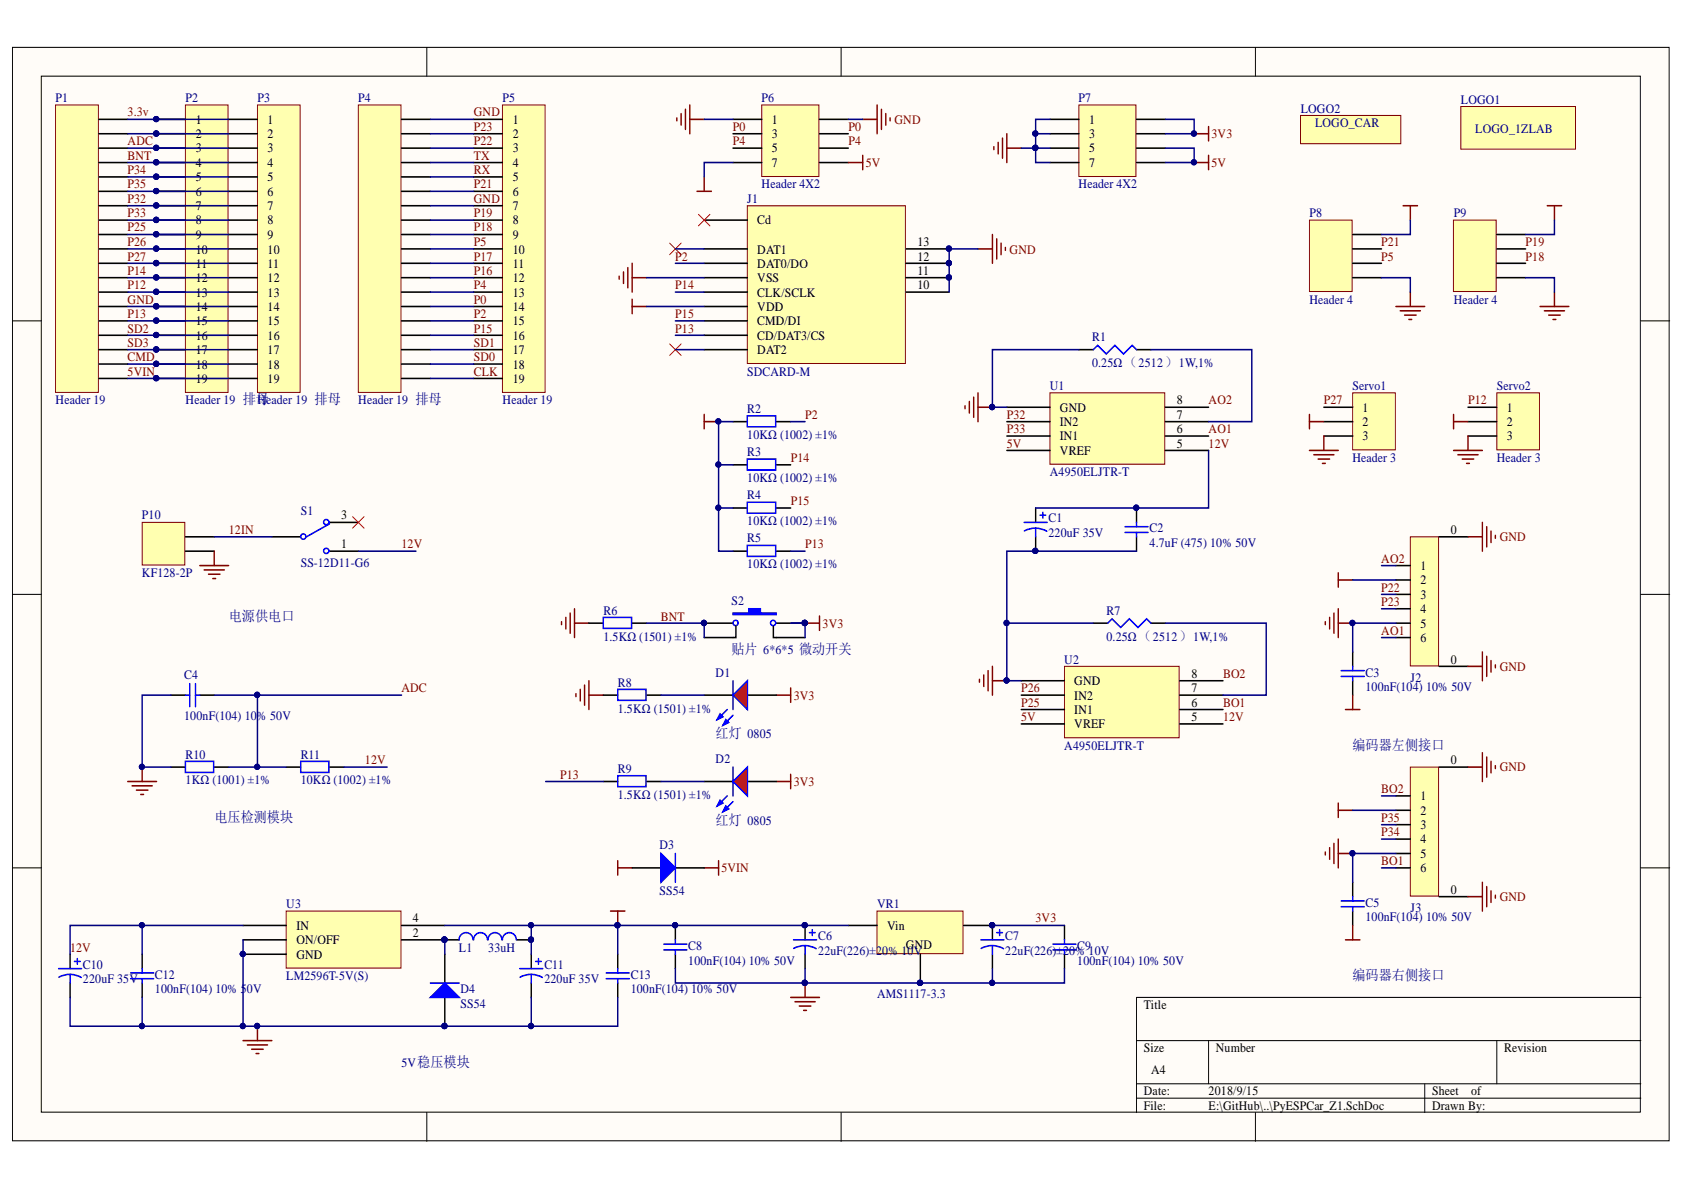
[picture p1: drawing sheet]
# Altium project PyESPCar_Z1.PrjPcb
1 sheet, 52 parts. Net scope: global (net labels, ports and power ports of the same name join across sheets).
Board file: PyESPCar_Z1.PcbDoc

## Sheet PyESPCar_Z1.SchDoc
size A4

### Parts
C1  220uF 35V  [CAPM8485X103N]
C2  4.7uF (475) 10% 50V  [1206_C]
C3  100nF(104) 10% 50V  [0805_C]
C4  100nF(104) 10% 50V  [0805_C]
C5  100nF(104) 10% 50V  [0805_C]
C6  22uF(226)±20% 10V  [CAP-3528]
C7  22uF(226)±20% 10V  [CAP-3528]
C8  100nF(104) 10% 50V  [0805_C]
C9  100nF(104) 10% 50V  [0805_C]
C10  220uF 35V  [CAPM8485X103N]
C11  220uF 35V  [CAPM8485X103N]
C12  100nF(104) 10% 50V  [0805_C]
C13  100nF(104) 10% 50V  [0805_C]
D1  红灯 0805  [0805_LED_S1]
D2  红灯 0805  [0805_LED_S1]
D3  SS54  [SMA(DO-214AC)_S1]
D4  SS54  [SMA(DO-214AC)_S1]
J1  SDCARD-M  [SDCARD-M]
J2  PH-PS-2.0-6  [PH-PS-2.0-6]  (value not drawn)
J3  PH-PS-2.0-6  [PH-PS-2.0-6]  (value not drawn)
L1  value 33uH  [CAPM100100X103N]  (hidden comment: 33uH ±20%)
LOGO1  LOGO_1ZLAB  [1ZLAB_LOGO]  (value not drawn)
LOGO2  LOGO_CAR  [car_logo]  (value not drawn)
P1  Header 19  [HDR1X19]
P2  Header 19 排母  [HDR1X19]
P3  Header 19 排母  [HDR1X19]
P4  Header 19 排母  [HDR1X19]
P5  Header 19  [HDR1X19]
P6  Header 4X2  [HDR2X4]
P7  Header 4X2  [HDR2X4]
P8  Header 4  [HDR1X4]
P9  Header 4  [HDR1X4]
P10  KF128-2P  [HDR2X1_D1]
R1  0.25Ω（2512）1W,1%  [2512]
R2  10KΩ (1002) ±1%  [0805_R]
R3  10KΩ (1002) ±1%  [0805_R]
R4  10KΩ (1002) ±1%  [0805_R]
R5  10KΩ (1002) ±1%  [0805_R]
R6  1.5KΩ (1501) ±1%  [0805_R]
R7  0.25Ω（2512）1W,1%  [2512]
R8  1.5KΩ (1501) ±1%  [0805_R]
R9  1.5KΩ (1501) ±1%  [0805_R]
R10  1KΩ (1001) ±1%  [0805_R]
R11  10KΩ (1002) ±1%  [0805_R]
S1  SS-12D11-G6  [SW-3]
S2  贴片 6*6*5 微动开关  [SW_PB4_A1]
Servo1  Header 3  [HDR1X3]
Servo2  Header 3  [HDR1X3]
U1  A4950ELJTR-T  [SOP-8_EP_150mil]
U2  A4950ELJTR-T  [SOP-8_EP_150mil]
U3  LM2596T-5V(S)  [TO-263-5]
VR1  AMS1117-3.3  [SOT-223]

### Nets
3V3: C3.2 C5.2 C7.1 C9.2 D1.A D2.A J1.4(VDD) J2.2 J3.2 P6.7 P7.2 P7.4 R2.1 R3.1 R4.1 R5.1 S2.2 S2.3 VR1.2(Vout)
5V: C6.1 C8.2 C11.1 C13.2 D3.1(A) L1.2 P6.8 P7.6 P7.8 P8.4 P9.4 Servo1.2 Servo2.2 U1.4(VREF) U2.4(VREF) U3.4(FB) VR1.3(Vin)
5VIN: D3.2(K) P1.1 P2.19 P3.19
GND: C1.2 C2.1 C3.1 C4.2 C5.1 C6.2 C7.2 C8.1 C9.1 C10.2 C11.2 C12.1 C13.1 D4.1(A) J1.6(VSS) J1.10(GROUND) J1.11(GROUND) J1.12(GROUND) J1.13(GROUND) J2.0 J2.5 J3.0 J3.5 P1.6 P2.14 P3.14 P4.13 P4.19 P5.1 P5.7 P6.1 P6.2 P7.1 P7.3 P7.5 P7.7 P8.1 P9.1 P10.1 R1.1 R6.1 R7.1 R8.1 R10.1 Servo1.3 Servo2.3 U1.1(GND) U2.1(GND) U3.3(GND) U3.5(ON/OFF) VR1.1(GND)
3.3v: P1.19 P2.1 P3.1
12IN: P10.2 S1.2
12V: C1.1 C2.2 C10.1 C12.2 R11.2 S1.1 U1.5(VBB) U2.5(VBB) U3.1(IN)
ADC: C4.1 P1.17 P2.3 P3.3 R10.2 R11.1
AO1: J2.6 U1.6(OUT1)
AO2: J2.1 U1.8(OUT2)
BNT: P1.16 P2.4 P3.4 R6.2 S2.1 S2.4
BO1: J3.6 U2.6(OUT1)
BO2: J3.1 U2.8(OUT2)
CLK: P4.1 P5.19
CMD: P1.2 P2.18 P3.18
P0: P4.6 P5.14 P6.3 P6.4
P2: J1.7(DAT0/DO) P4.5 P5.15 R2.2
P4: P4.7 P5.13 P6.5 P6.6
P5: P4.10 P5.10 P8.2
P12: P1.7 P2.13 P3.13 Servo2.1
P13: J1.2(CD/DAT3/CS) P1.5 P2.15 P3.15 R5.2 R9.1
P14: J1.5(CLK/SCLK) P1.8 P2.12 P3.12 R3.2
P15: J1.3(CMD/DI) P4.4 P5.16 R4.2
P16: P4.8 P5.12
P17: P4.9 P5.11
P18: P4.11 P5.9 P9.2
P19: P4.12 P5.8 P9.3
P21: P4.14 P5.6 P8.3
P22: J2.3 P4.17 P5.3
P23: J2.4 P4.18 P5.2
P25: P1.11 P2.9 P3.9 U2.3(IN1)
P26: P1.10 P2.10 P3.10 U2.2(IN2)
P27: P1.9 P2.11 P3.11 Servo1.1
P32: P1.13 P2.7 P3.7 U1.2(IN2)
P33: P1.12 P2.8 P3.8 U1.3(IN1)
P34: J3.4 P1.15 P2.5 P3.5
P35: J3.3 P1.14 P2.6 P3.6
RX: P4.15 P5.5
SD0: P4.2 P5.18
SD1: P4.3 P5.17
SD2: P1.4 P2.16 P3.16
SD3: P1.3 P2.17 P3.17
TX: P4.16 P5.4
NetD1_K: D1.K R8.2
NetD2_K: D2.K R9.2
NetD4_2: D4.2(K) L1.1 U3.2(OUT)
NetP1_18: P1.18 P2.2 P3.2
NetR1_2: R1.2 U1.7(LSS)
NetR7_2: R7.2 U2.7(LSS)

Not connected (* = marked no-connect by the designer): J1 1(DAT2)* 8(DAT1)* 9(Cd)*; S1 3*

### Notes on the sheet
- 电源供电口
- (near J3) 编码器左侧接口
- 电压检测模块
- 编码器右侧接口
- 5V稳压模块
